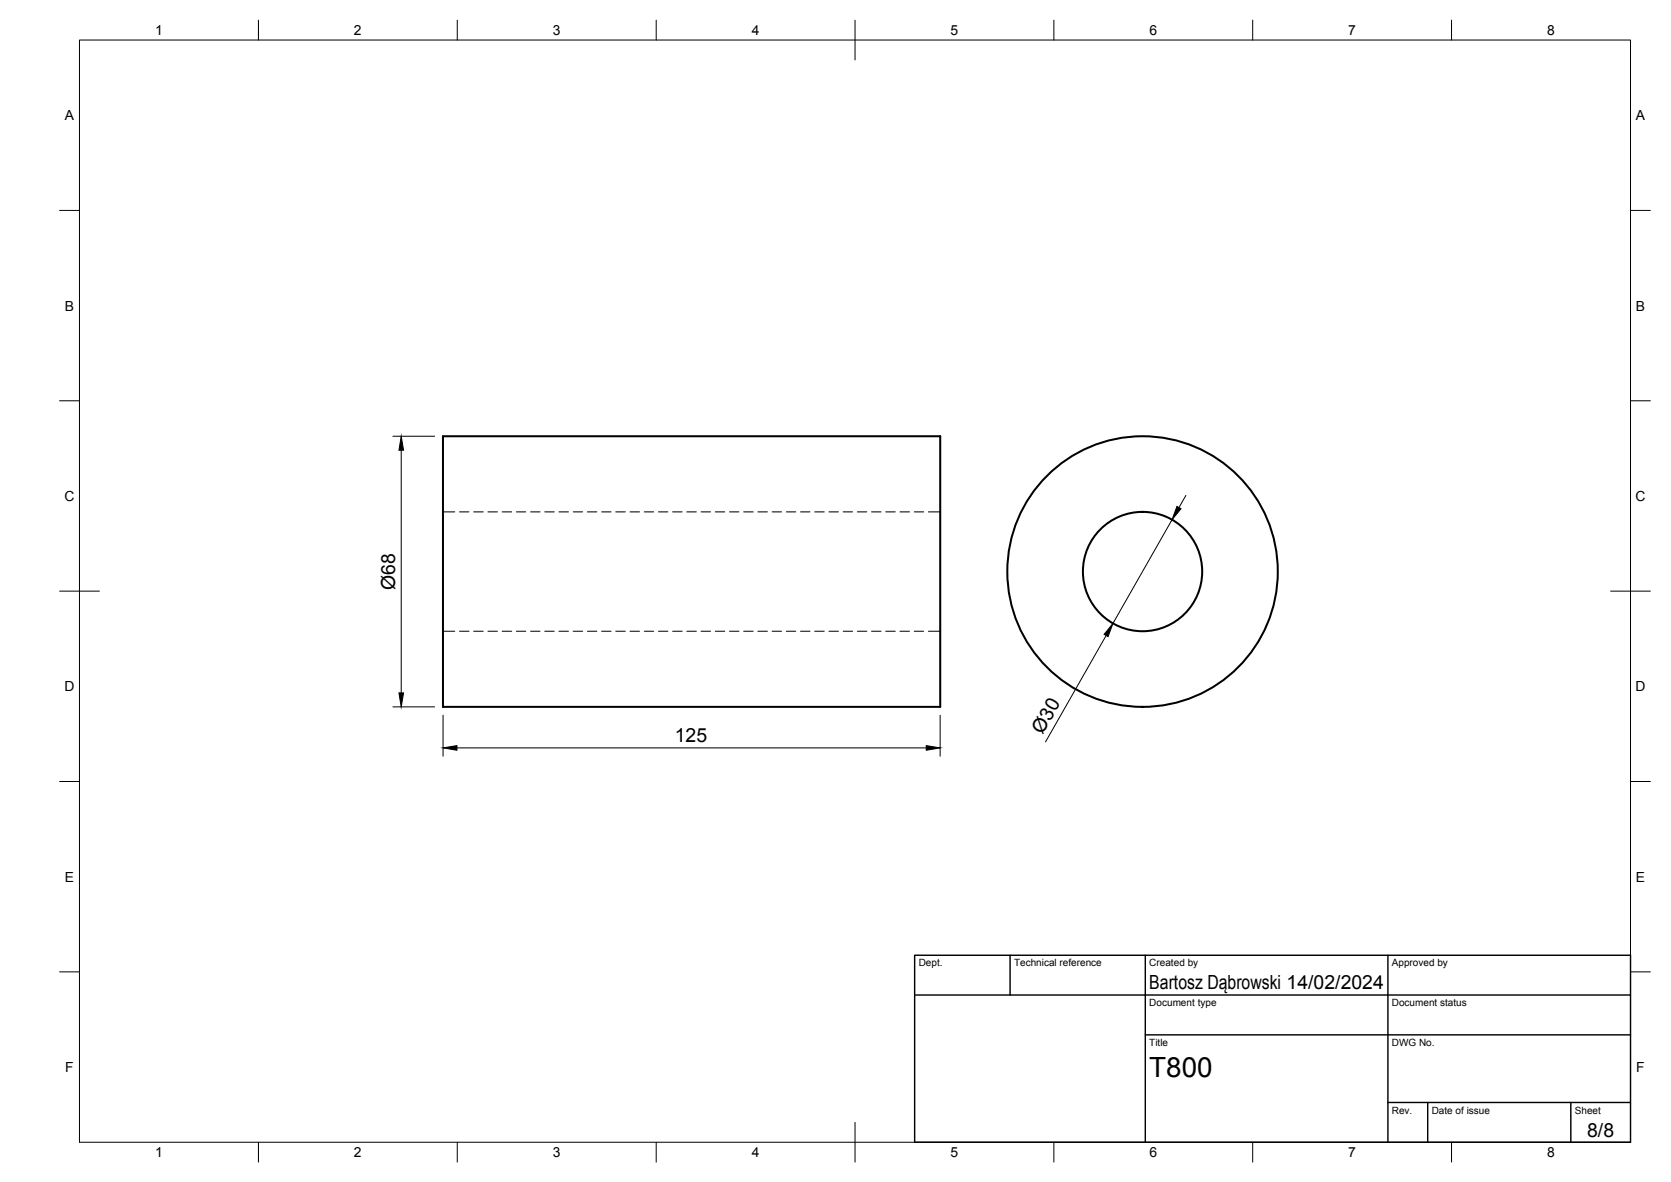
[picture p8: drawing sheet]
<svg xmlns="http://www.w3.org/2000/svg" width="420mm" height="297mm" viewBox="0 0 420 297" stroke-linecap="round" stroke-linejoin="round" font-family="sans-serif">
<!-- layer: Visible -->
<g fill="none" stroke="#000" stroke-width=".51">
<path d="M111.4 109.6h125v68h-125z"/>
<circle cx="287.3" cy="143.6" r="15"/>
<circle cx="287.3" cy="143.6" r="34"/>
</g>
<!-- layer: Hidden -->
<g fill="none" stroke="#000" stroke-width=".25">
<path d="M111.4 128.6h2.9M115.5 128.6h2.4M119.1 128.6h2.4M122.7 128.6h2.4M126.3 128.6h2.4M129.8 128.6h2.4M133.4 128.6h2.4M137 128.6h2.4M140.5 128.6h2.4M144.1 128.6h2.4M147.7 128.6h2.4M151.3 128.6h2.3"/>
<path d="M154.8 128.6h2.4M158.4 128.6h2.4M162 128.6h2.4M165.6 128.6h2.3M169.1 128.6h2.4M172.7 128.6h2.4M176.3 128.6h2.4M179.9 128.6h2.3M183.4 128.6h2.4M187 128.6h2.4M190.6 128.6h2.4M194.1 128.6h2.4"/>
<path d="M197.7 128.6h2.4M201.3 128.6h2.4M204.9 128.6h2.3M208.4 128.6h2.4M212 128.6h2.4M215.6 128.6h2.4M219.1 128.6h2.4M222.7 128.6h2.4M226.3 128.6h2.4M229.9 128.6h2.3M233.4 128.6h3M111.4 158.6h2.9"/>
<path d="M115.5 158.6h2.4M119.1 158.6h2.4M122.7 158.6h2.4M126.3 158.6h2.4M129.8 158.6h2.4M133.4 158.6h2.4M137 158.6h2.4M140.5 158.6h2.4M144.1 158.6h2.4M147.7 158.6h2.4M151.3 158.6h2.3M154.8 158.6h2.4"/>
<path d="M158.4 158.6h2.4M162 158.6h2.4M165.6 158.6h2.3M169.1 158.6h2.4M172.7 158.6h2.4M176.3 158.6h2.4M179.9 158.6h2.3M183.4 158.6h2.4M187 158.6h2.4M190.6 158.6h2.4M194.1 158.6h2.4M197.7 158.6h2.4"/>
<path d="M201.3 158.6h2.4M204.9 158.6h2.3M208.4 158.6h2.4M212 158.6h2.4M215.6 158.6h2.4M219.1 158.6h2.4M222.7 158.6h2.4M226.3 158.6h2.4M229.9 158.6h2.3M233.4 158.6h3"/>
</g>
<!-- layer: BORDER -->
<g fill="none" stroke="#000" stroke-width=".25">
<path d="M20 10.1h390v276.9h-390zM65 5.1v5M115 5.1v5M165 5.1v5M215 5.1v10M265 5.1v5M315 5.1v5M365 5.1v5M15 52.9h5M410 52.9h5M15 100.7h5M410 100.7h5"/>
<path d="M15 148.6h10M405 148.6h10M15 196.4h5M410 196.4h5M15 244.2h5M410 244.2h5M65 287v5M115 287v5M165 287v5M215 282.1v9.9M265 287v5M315 287v5"/>
<path d="M365 287v5"/>
</g>
<!-- layer: TITLEBLOCK -->
<path d="M230 240.1h180v46.9h-180zM230 250h180M254 240.1v9.9M288 240.1v46.9M349 240.1v46.9M288 260.1h122M349 277.1h61M359 277.1v9.9M395 277.1v9.9" fill="none" stroke="#000" stroke-width=".36"/>
<!-- layer: FD_Dimensions -->
<path d="M98.8 109.6h10.5M100.9 113.1v61M294.7 130.6l-14.9 26.1M298.2 124.5l-1.8 3.1M278.1 159.7l-15.2 26.7M98.8 177.6h10.5M111.4 179.7v10.3M236.4 179.7v10.3M114.9 187.9h118" fill="none" stroke="#000" stroke-width=".25"/>
<path d="M100.9 109.6l.6 3.5h-1.2zM295.9 127.3l1 .6-2.2 2.7zM279.8 156.7l-1.2 3.3-1-.6zM100.3 174.1h1.2l-.6 3.5zM111.4 187.9l3.5-.5v1.1zM232.9 187.4l3.5 .5-3.5 .6z" fill="#000" stroke="#000" stroke-width=".25"/>
<text font-size="7" x="289" y="270.6">T800</text>
<g font-size="4.9">
<text x="99.3" y="148.2" transform="rotate(-90 99.3 148.2)">Ø68</text>
<text x="262.1" y="184.6" transform="rotate(-60 262.1 184.6)">Ø30</text>
<text x="169.7" y="186.5">125</text>
<text x="289" y="248.5">Bartosz Dąbrowski 14/02/2024</text>
<text x="399.1" y="285.7">8/8</text>
</g>
<g font-size="3.5">
<text x="39" y="8.8">1</text>
<text x="89" y="8.8">2</text>
<text x="139" y="8.8">3</text>
<text x="189" y="8.8">4</text>
<text x="239" y="8.8">5</text>
<text x="289" y="8.8">6</text>
<text x="339" y="8.8">7</text>
<text x="389" y="8.8">8</text>
<text x="16.3" y="30.2">A</text>
<text x="411.3" y="30.2">A</text>
<text x="16.3" y="78">B</text>
<text x="411.3" y="78">B</text>
<text x="16.2" y="125.9">C</text>
<text x="411.2" y="125.9">C</text>
<text x="16.2" y="173.7">D</text>
<text x="411.2" y="173.7">D</text>
<text x="16.3" y="221.6">E</text>
<text x="411.3" y="221.6">E</text>
<text x="16.4" y="269.4">F</text>
<text x="411.4" y="269.4">F</text>
<text x="39" y="290.8">1</text>
<text x="89" y="290.8">2</text>
<text x="139" y="290.8">3</text>
<text x="189" y="290.8">4</text>
<text x="239" y="290.8">5</text>
<text x="289" y="290.8">6</text>
<text x="339" y="290.8">7</text>
<text x="389" y="290.8">8</text>
</g>
<g font-size="2.5">
<text x="231" y="242.9">Dept.</text>
<text x="255" y="242.9">Technical reference</text>
<text x="289" y="242.9">Created by</text>
<text x="350" y="242.9">Approved by</text>
<text x="289" y="252.8">Document type</text>
<text x="350" y="252.8">Document status</text>
<text x="289" y="262.9">Title</text>
<text x="350" y="262.9">DWG No.</text>
<text x="350" y="279.9">Rev.</text>
<text x="360" y="279.9">Date of issue</text>
<text x="396" y="279.9">Sheet</text>
</g>
</svg>
